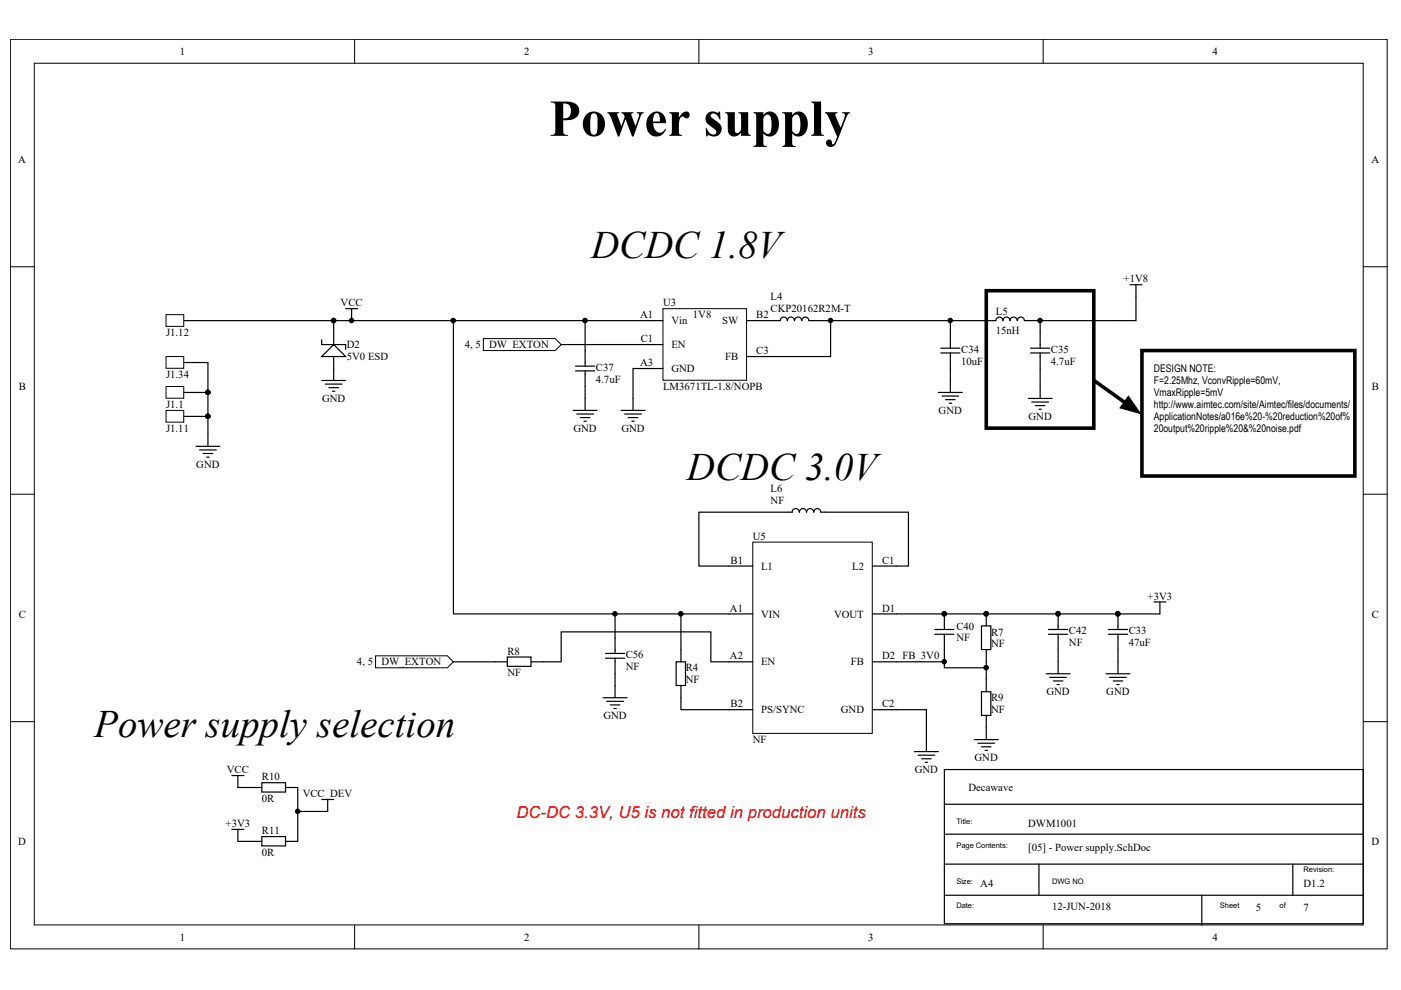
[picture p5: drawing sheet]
<svg xmlns="http://www.w3.org/2000/svg" width="297mm" height="210mm" viewBox="0 0 297 210" stroke-linecap="round" stroke-linejoin="round" font-family="sans-serif">
<g fill="#fff" stroke="#000" stroke-width=".21">
<path d="M2.2 8.3h291.9v192.9h-291.9z"/>
<path d="M7.3 13.4h281.7v182.7h-281.7z"/>
</g>
<path d="M75.2 8.3v5.1M148.2 8.3v5.1M221.2 8.3v5.1M2.2 56.6h5.1M289.1 56.6h5.1M2.2 104.8h5.1M289.1 104.8h5.1M2.2 153h5.1M289.1 153h5.1M75.2 196.2v5M148.2 196.2v5M221.2 196.2v5" fill="none" stroke="#000" stroke-width=".21"/>
<g fill="none" stroke="#000" stroke-width=".25">
<path d="M39 68h2.5M70.7 78.1v2.6M73.3 65.4h2.5M74.6 65.4v2.6M239.6 60.4h2.5M240.8 60.4v2.5M68.2 80.7h5.1M69 81.4h3.5M69.7 82.2h2.1M70.5 83h.5M199 83.2h5M199.7 84h3.6"/>
<path d="M200.5 84.7h2M201.2 85.5h.5M201.5 80.7v2.5M200.2 170.5h88.9M200.2 163.2h88.8v32.7h-88.8zM200.5 176.9h88.6M200.2 183.2h88.9M200.5 189.8h88.6M220.3 183.2v6.6M254.8 189.8v6.4M274.1 183.2v6.6"/>
</g>
<circle cx="74.5" cy="68" r=".48" fill="#000" stroke="#000" stroke-width=".21"/>
<path d="M35.2 66.7h3.8v2.5h-3.8z" fill="#fff" stroke="#000" stroke-width=".21"/>
<path d="M39 76.9h2.5" fill="none" stroke="#000" stroke-width=".25"/>
<path d="M35.2 75.6h3.8v2.5h-3.8z" fill="#fff" stroke="#000" stroke-width=".21"/>
<path d="M39 83.2h2.5M131.7 87h5.1M132.4 87.8h3.6M133.2 88.5h2M134 89.3h.5M134.2 84.5v2.5" fill="none" stroke="#000" stroke-width=".25"/>
<path d="M35.2 81.9h3.8v2.5h-3.8z" fill="#fff" stroke="#000" stroke-width=".21"/>
<path d="M39 88.3h2.5" fill="none" stroke="#000" stroke-width=".25"/>
<path d="M35.2 87h3.8v2.5h-3.8z" fill="#fff" stroke="#000" stroke-width=".21"/>
<g fill="none" stroke="#000" stroke-width=".25">
<path d="M70.7 70.5v2.6M70.7 75.6v2.5M122 77.6h4.1M122 78.6h4.1M124.1 74.3v3.3M124.1 78.6v3.3M212.6 68a.74 .74 0 0 0-.7-.8 .74 .74 0 0 0-.8 .8h-.7M215.7 68a.76 .76 0 0 0-.8-.8 .76 .76 0 0 0-.8 .8 .74 .74 0 0 0-.7-.8 .74 .74 0 0 0-.7 .8M217.2 68a.74 .74 0 0 0-.8-.8 .74 .74 0 0 0-.7 .8M217.2 68h.8M218.5 73.8h4.1M218.5 74.8h4.1"/>
<path d="M220.5 70.5v3.3M220.5 74.8v3.3M41.5 94.6h5.1M42.3 95.4h3.6M43.1 96.2h2M43.8 96.9h.5M44.1 92.1v2.5M121.5 87h5.1M122.3 87.8h3.5M123 88.5h2.1M123.8 89.3h.5M124.1 84.5v2.5"/>
<path d="M218 84.5h5.1M218.8 85.2h3.5M219.5 86h2M220.3 86.8h.5M220.5 81.9v2.6"/>
</g>
<path d="M209.1 61.6h22.8v29.2h-22.8zM242.1 74.3h45.2v26.6h-45.2zM232 80.7l8.8 6.3" fill="none" stroke="#000" stroke-width=".76"/>
<path d="M239.2 84l2.6 3.7-4.3-1.2z" fill="#000" stroke="#000" stroke-width=".21"/>
<path d="M68.2 75.6l2.5-2.5 2.6 2.5z" fill="#fff" stroke="#000" stroke-width=".25"/>
<path d="M68.2 72v1.1h5.1v1M199.5 73.8h4M199.5 74.8h4M201.5 70.5v3.3M201.5 74.8v3.3" fill="none" stroke="#000" stroke-width=".25"/>
<path d="M102.5 71.8h15.2l1.3 1.3-1.3 1.2h-15.2z" fill-rule="evenodd" fill="#fff" stroke="#000" stroke-width=".21"/>
<g fill="none" stroke="#000" stroke-width=".25">
<path d="M128.4 138.5h4M128.4 139.6h4M130.4 135.2v3.3M130.4 139.6v3.3M198.2 133.5h4.1M198.2 134.5h4.1M200.2 130.2v3.3M200.2 134.5v3.3M208.1 132.7h2v5h-2zM209.1 130.2v2.5M209.1 137.8v2.5M222.3 133.5h4.1"/>
<path d="M222.3 134.5h4.1M224.3 130.2v3.3M224.3 134.5v3.3M244.7 127.6h2.5M245.9 127.6v2.6M127.9 147.9h5M128.6 148.7h3.6M129.4 149.5h2M130.2 150.2h.5M130.4 145.4v2.5M206.6 156.8h5M207.3 157.6h3.6"/>
<path d="M208.1 146.7h2v5h-2zM208.1 158.3h2M208.9 159.1h.5M209.1 144.1v2.6M209.1 151.7v5.1M221.8 142.9h5.1M222.6 143.6h3.5M223.3 144.4h2.1M224.1 145.1h.5M224.3 140.3v2.6M49.2 164.4h2.5M49.2 175.9h2.5"/>
<path d="M50.4 164.4v2.6M50.4 175.9v2.5M53 167h2.5M53 178.4h2.5M55.5 166h5v1.9h-5zM55.5 177.4h5v2h-5zM60.6 167h2.5M60.6 178.4h2.5M68.2 169.5h2.5M69.5 169.5v2.5"/>
</g>
<g fill="#000" stroke="#000" stroke-width=".21">
<circle cx="200.2" cy="130.1" r=".48"/>
<circle cx="209.1" cy="130.1" r=".48"/>
<circle cx="224.3" cy="130.1" r=".48"/>
</g>
<path d="M79.6 139.1h15.3l1.2 1.2-1.2 1.3h-15.3z" fill-rule="evenodd" fill="#fff" stroke="#000" stroke-width=".21"/>
<path d="M107.6 139.3h5v2h-5zM105 140.3h2.6M112.6 140.3h2.6" fill="none" stroke="#000" stroke-width=".25"/>
<path d="M140.6 65.4h17.7v15.2h-17.7z" fill="#fff" stroke="#000" stroke-width=".21"/>
<g fill="none" stroke="#000" stroke-width=".25">
<path d="M41.5 68h29.2v2.5M41.5 76.9h2.6v6.3M70.7 68h69.9M96.1 68v62.2h58.4M119 73.1h21.6M124.1 68v6.3M140.6 78.1h-6.4v6.4M166.9 68a.74 .74 0 0 0-.7-.8 .74 .74 0 0 0-.8 .8h-7.1M168.4 68a.74 .74 0 0 0-.7-.8 .74 .74 0 0 0-.7 .8M170 68a.74 .74 0 0 0-.8-.8 .74 .74 0 0 0-.7 .8M171.5 68a.74 .74 0 0 0-.8-.8 .74 .74 0 0 0-.7 .8M171.5 68h38.9"/>
<path d="M176.1 68v7.6h-17.8M201.5 68v2.5M201.5 78.1v2.6M220.5 68v2.5M220.5 78.1v3.8M240.8 62.9v5.1h-22.8M41.5 88.3h2.6v3.8M41.5 83.2h2.6v5.1M124.1 81.9v2.6M169.5 108.6a.75 .75 0 0 0-.8-.8 .75 .75 0 0 0-.7 .8h-.8M171 108.6a.74 .74 0 0 0-.8-.8 .74 .74 0 0 0-.7 .8M172.5 108.6a.74 .74 0 0 0-.7-.8 .74 .74 0 0 0-.8 .8"/>
<path d="M174 108.6a.74 .74 0 0 0-.7-.8 .74 .74 0 0 0-.7 .8M174.1 108.6h.7M130.4 130.2v5M200.2 137.8v3.8h8.9M224.3 137.8v2.5M96.1 140.3h8.9M130.4 142.9v2.5M209.1 140.3v3.8M50.4 178.4h2.6M50.4 167h2.6M63.1 167v11.4M63.1 172h6.4"/>
</g>
<g fill="#000" stroke="#000" stroke-width=".21">
<circle cx="70.7" cy="68" r=".48"/>
<circle cx="96.1" cy="68" r=".49"/>
<circle cx="124" cy="68" r=".48"/>
<circle cx="176.1" cy="68" r=".48"/>
<circle cx="201.5" cy="68" r=".48"/>
<circle cx="220.5" cy="68" r=".48"/>
<circle cx="44.1" cy="83.2" r=".48"/>
<circle cx="44.1" cy="88.3" r=".48"/>
<circle cx="130.4" cy="130.1" r=".48"/>
<circle cx="209.1" cy="141.6" r=".48"/>
<circle cx="63.1" cy="172" r=".48"/>
</g>
<path d="M159.6 114.9h25.3v40.6h-25.3z" fill="#fff" stroke="#000" stroke-width=".21"/>
<g fill="none" stroke="#000" stroke-width=".25">
<path d="M167.2 108.6h-19v11.4h11.4M174.8 108.6h17.8v11.4h-7.6M144.4 130.2v10.1M154.5 130.2h5.1M185 130.2h60.9M235 133.5h4.1M235 134.5h4.1M237 130.2v3.3M237 134.5v8.4M115.2 140.3h3.8v-6.3h31.7v6.3h8.9M143.4 140.3h1.9v5h-1.9zM144.4 145.4v5.1h15.2"/>
<path d="M185 150.5h11.4v8.9M185 140.3h15.2M193.9 159.4h5.1M234.5 142.9h5.1M235.3 143.6h3.5M236 144.4h2.1M236.8 145.1h.5M194.6 160.1h3.6M195.4 160.9h2M196.2 161.6h.5"/>
</g>
<g fill="#000" stroke="#000" stroke-width=".21">
<circle cx="144.3" cy="130.1" r=".49"/>
<circle cx="237" cy="130.1" r=".49"/>
<circle cx="200.2" cy="140.3" r=".48"/>
</g>
<text font-size="11" x="116.4" y="28.8">Power supply</text>
<g font-size="8.2">
<text x="125.3" y="54.8">DCDC 1.8V</text>
<text x="145.6" y="101.7">DCDC 3.0V</text>
<text x="20" y="156.3">Power supply selection</text>
</g>
<text font-size="3.5" fill="#f00" x="109.5" y="173.4">DC-DC 3.3V, U5 is not fitted in production units</text>
<g font-size="2.3">
<text x="38.1" y="11.6">1</text>
<text x="111.1" y="11.6">2</text>
<text x="184.1" y="11.6">3</text>
<text x="257.1" y="11.6">4</text>
<text x="3.9" y="34.5">A</text>
<text x="290.8" y="34.5">A</text>
<text x="238.2" y="59.9">+1V8</text>
<text x="72.2" y="65">VCC</text>
<text x="140.6" y="65">U3</text>
<text x="163.4" y="63.7">L4</text>
<text x="35.2" y="71.3">J1.12</text>
<text x="135.7" y="67.5">A1</text>
<text x="142.3" y="68.8">Vin</text>
<text x="146.9" y="67.5">1V8</text>
<text x="153.1" y="68.8">SW</text>
<text x="160.3" y="67.5">B2</text>
<text x="163.4" y="66.2">CKP20162R2M-T</text>
<text x="211.1" y="66.7">L5</text>
<text x="211.1" y="70.8">15nH</text>
<text x="73.5" y="73.8">D2</text>
<text x="73.5" y="76.4">5V0 ESD</text>
<text x="98.5" y="73.8">4, 5</text>
<text x="103.7" y="73.8">DW_EXTON</text>
<text x="135.7" y="77.6">A3</text>
<text x="135.8" y="72.6">C1</text>
<text x="142.3" y="73.8">EN</text>
<text x="153.8" y="76.4">FB</text>
<text x="160.4" y="75.1">C3</text>
<text x="203.8" y="74.8">C34</text>
<text x="203.8" y="77.4">10uF</text>
<text x="222.8" y="74.8">C35</text>
<text x="222.8" y="77.4">4.7uF</text>
<text x="4" y="82.7">B</text>
<text x="35.2" y="80.2">J1.34</text>
<text x="126.3" y="78.6">C37</text>
<text x="126.3" y="81.2">4.7uF</text>
<text x="140.6" y="82.7">LM3671TL-1.8/NOPB</text>
<text x="142.3" y="78.9">GND</text>
<text x="290.9" y="82.7">B</text>
<text x="35.2" y="86.5">J1.1</text>
<text x="68.3" y="85.2">GND</text>
<text x="199" y="87.8">GND</text>
<text x="218.1" y="89.1">GND</text>
<text x="35.2" y="91.6">J1.11</text>
<text x="121.6" y="91.6">GND</text>
<text x="131.7" y="91.6">GND</text>
<text x="41.6" y="99.2">GND</text>
<text x="163.4" y="104.3">L6</text>
<text x="163.4" y="106.8">NF</text>
<text x="154.9" y="119.5">B1</text>
<text x="159.6" y="114.4">U5</text>
<text x="187" y="119.5">C1</text>
<text x="161.4" y="120.8">L1</text>
<text x="180.7" y="120.8">L2</text>
<text x="4" y="130.9">C</text>
<text x="154.8" y="129.7">A1</text>
<text x="161.4" y="130.9">VIN</text>
<text x="176.8" y="130.9">VOUT</text>
<text x="187" y="129.7">D1</text>
<text x="243.3" y="127.1">+3V3</text>
<text x="290.9" y="130.9">C</text>
<text x="202.8" y="133.5">C40</text>
<text x="202.8" y="136">NF</text>
<text x="210.1" y="134.7">R7</text>
<text x="210.1" y="137.3">NF</text>
<text x="226.6" y="134.5">C42</text>
<text x="226.6" y="137">NF</text>
<text x="239.3" y="134.5">C33</text>
<text x="239.3" y="137">47uF</text>
<text x="75.7" y="141.1">4, 5</text>
<text x="80.9" y="141.1">DW_EXTON</text>
<text x="107.6" y="138.8">R8</text>
<text x="107.6" y="143.4">NF</text>
<text x="132.7" y="139.6">C56</text>
<text x="132.7" y="142.1">NF</text>
<text x="145.4" y="142.3">R4</text>
<text x="154.8" y="139.8">A2</text>
<text x="161.4" y="141.1">EN</text>
<text x="180.4" y="141.1">FB</text>
<text x="187" y="139.8">D2 FB_3V0</text>
<text x="145.4" y="144.9">NF</text>
<text x="154.9" y="150">B2</text>
<text x="187" y="150">C2</text>
<text x="210.1" y="148.7">R9</text>
<text x="221.9" y="147.4">GND</text>
<text x="234.5" y="147.4">GND</text>
<text x="127.9" y="152.5">GND</text>
<text x="161.4" y="151.3">PS/SYNC</text>
<text x="178.3" y="151.3">GND</text>
<text x="210.1" y="151.3">NF</text>
<text x="159.6" y="157.6">NF</text>
<text x="206.6" y="161.4">GND</text>
<text x="48.1" y="163.9">VCC</text>
<text x="55.5" y="165.5">R10</text>
<text x="193.9" y="163.9">GND</text>
<text x="205.3" y="167.7">Decawave</text>
<text x="55.5" y="170">0R</text>
<text x="64.2" y="169">VCC_DEV</text>
<text x="3.9" y="179.2">D</text>
<text x="47.8" y="175.3">+3V3</text>
<text x="55.5" y="176.9">R11</text>
<text x="218" y="175.3">DWM1001</text>
<text x="290.8" y="179.2">D</text>
<text x="55.5" y="181.5">0R</text>
<text x="218" y="180.5">[05] - Power supply.SchDoc</text>
<text x="207.8" y="188.1">A4</text>
<text x="276.4" y="188.1">D1.2</text>
<text x="223.1" y="192.9">12-JUN-2018</text>
<text x="266.2" y="193.1">5</text>
<text x="276.4" y="193.1">7</text>
<text x="38.1" y="199.5">1</text>
<text x="111.1" y="199.5">2</text>
<text x="184.1" y="199.5">3</text>
<text x="257.1" y="199.5">4</text>
</g>
<g font-size="2.2">
<text x="244.6" y="78.9">DESIGN NOTE:</text>
<text x="244.6" y="81.5">F=2.25Mhz, VconvRipple=60mV,</text>
<text x="244.6" y="84">VmaxRipple=5mV</text>
<text x="244.6" y="86.5">http://www.aimtec.com/site/Aimtec/files/documents/</text>
<text x="244.6" y="89.1">ApplicationNotes/a016e%20-%20reduction%20of%</text>
<text x="244.6" y="91.6">20output%20ripple%20&amp;%20noise.pdf</text>
</g>
<g font-size="1.6">
<text x="202.8" y="174.7">Title:</text>
<text x="202.8" y="179.8">Page Contents:</text>
<text x="276.4" y="184.9">Revision:</text>
<text x="202.8" y="187.5">Size:</text>
<text x="223.1" y="187.5">DWG NO</text>
<text x="202.8" y="192.5">Date:</text>
<text x="258.6" y="192.5">Sheet</text>
<text x="271.3" y="192.5">of</text>
</g>
</svg>
